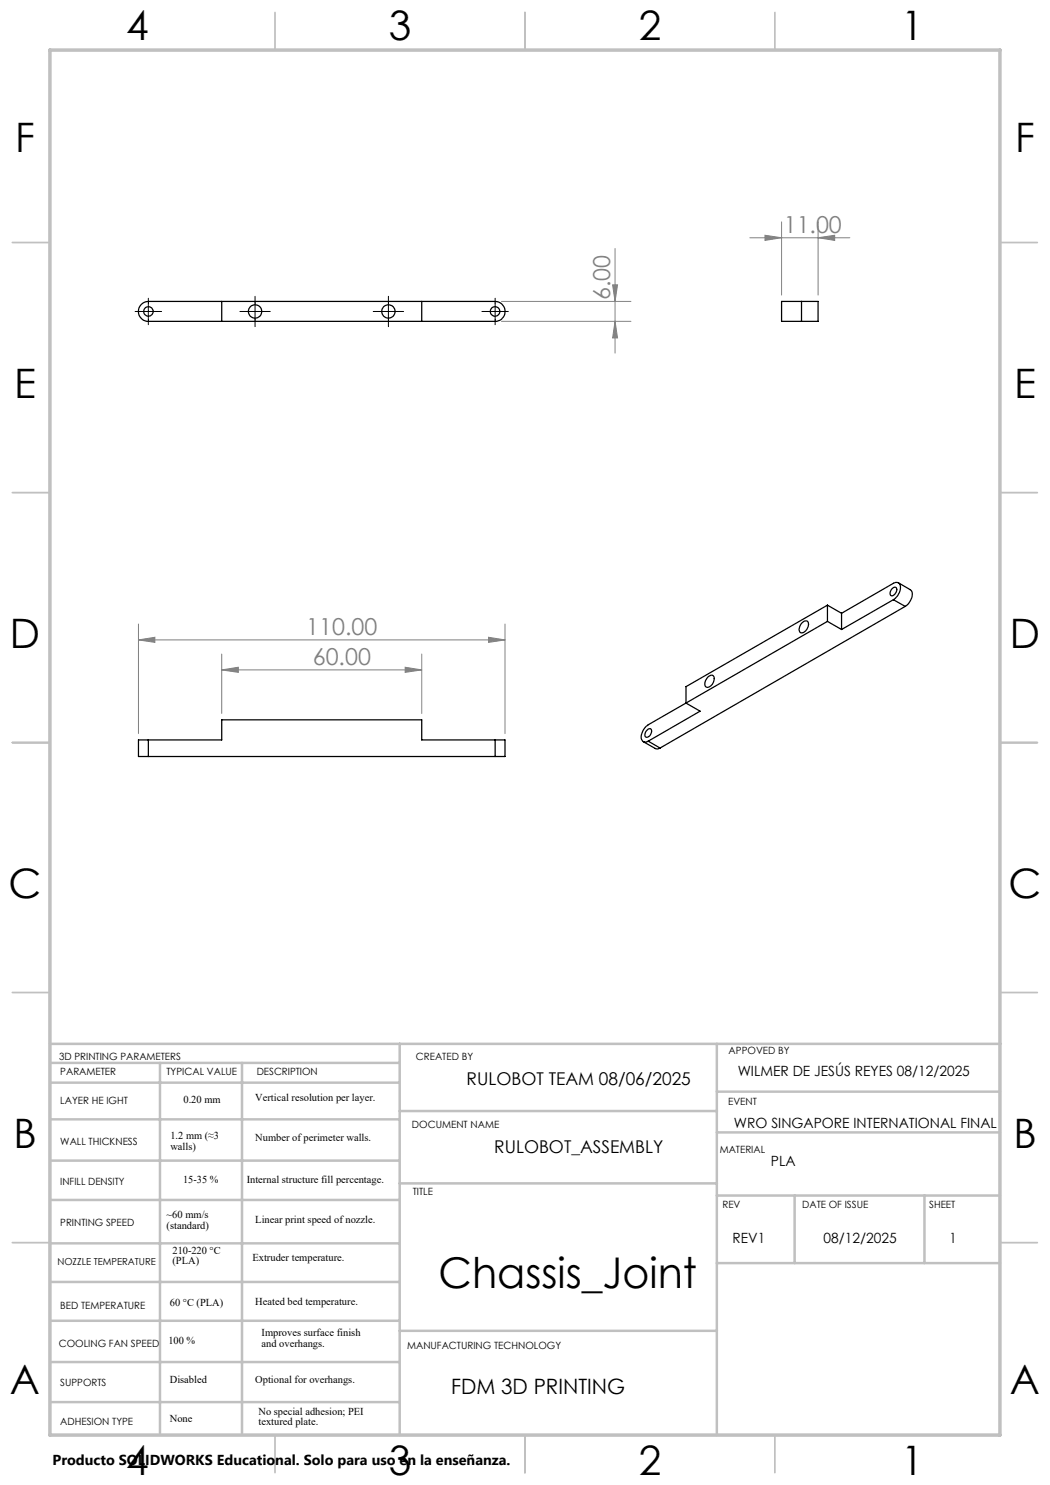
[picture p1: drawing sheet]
<svg xmlns="http://www.w3.org/2000/svg" width="210mm" height="297mm" viewBox="0 0 210 297" stroke-linecap="round" stroke-linejoin="round" font-family="sans-serif">
<g fill="none" stroke="#c0c0c0" stroke-width=".35">
<path d="M55 2.5v7.5M105 2.5v7.5M155 2.5v7.5M2.5 48.5h7.5M200 48.5h7.5M2.5 98.5h7.5M200 98.5h7.5M2.5 148.5h7.5M200 148.5h7.5M2.5 198.5h7.5M200 198.5h7.5M2.5 248.5h7.5"/>
<path d="M200 248.5h7.5M55 287v7.5M105 287v7.5M155 287v7.5"/>
</g>
<g fill="none" stroke="#c0c0c0" stroke-width=".5">
<path d="M10 208.8h190.2M10.1 212.6h69.6M10.1 216.5h69.6M32 212.6v74.4M48.4 212.6v74.4M79.9 208.8v78.2M143.4 208.8v78.2M143.4 218.3h56.6M10.1 223.9h69.6M10.1 232.1h69.6M10.1 240h69.6M79.9 236.7h63.5"/>
<path d="M79.9 222.2h63.5M143.4 226.5h56.6M143.4 239.1h56.6M158.9 239.1v13.5M184.9 239.1v13.5M10.1 256.4h69.6M10.1 248.7h69.6M143.4 252.6h56.6M10.1 272.4h69.6M10.1 264.2h69.6M79.9 266.2h63.5M10.1 280.4h69.6"/>
</g>
<path d="M10 10h190v277h-190z" fill="none" stroke="#c0c0c0" stroke-width=".7"/>
<g fill="none" stroke="#000" stroke-width=".25">
<path d="M28.2 60.9l.8-.5 .7-.1h69.3a1.99 1.99 0 0 1 2 2 1.99 1.99 0 0 1-2 2h-69.3a1.97 1.97 0 0 1-1.9-1.2 1.97 1.97 0 0 1 .4-2.2zM44.3 60.3v4M84.3 60.3v4M156.3 60.3h7.3v4h-7.3zM160.3 60.3v4M178.3 117.8a.54 .54 0 0 1 .5-.4 .54 .54 0 0 1 .6 .4 1.27 1.27 0 0 1-1.2 1.3 .94 .94 0 0 1 .1-1.3zM178.7 119.9a2.68 2.68 0 0 0 1.2-3.2l-.5-.2-.7 .2-10.4 6M178.7 119.9l-10.4 6M178.7 119.9l2.3 1.4M179.7 116.6l2.3 1.3a1.61 1.61 0 0 1 .1 2.3l-.4 .5-.7 .6M141.5 135.5a.7 .7 0 0 1 .7-.5 .7 .7 0 0 1 .6 .5 1.61 1.61 0 0 1-1.5 1.9 1.37 1.37 0 0 1 .2-1.9zM160.4 124.6a.73 .73 0 0 1 1.1-.4 .73 .73 0 0 1 .1 1.1 1.33 1.33 0 0 1-1.6 1.1 1.58 1.58 0 0 1 .4-1.8z"/>
<path d="M165.5 124.3l-28.3 16.3M165.5 124.3l2.8 1.6M165.5 121v3.3M165.5 121l2.8 1.7M165.5 121l-28.3 16.3v3.3M168.3 122.7v3.2M181 121.3l-49 28.3M29.7 148h-2v3.3h2M29.7 148h14.6v-4h40v4h14.7M29.7 148v3.3M29.7 151.3h69.3M99 148h2v3.3h-2"/>
<path d="M99 148v3.3M128.7 148.3l2.4 1.5h.5l.4-.2M129.3 146.1a.54 .54 0 0 1 .8-.3 .54 .54 0 0 1 .1 .8 .77 .77 0 0 1-.4 .7 .77 .77 0 0 1-.8-.1v-.5zM129.6 148.2l2.4 1.4M137.2 140.6l-7.6 4.4a2.87 2.87 0 0 0-1.2 3l.2 .3 .4 .1 .6-.2M137.2 140.6l2.8 1.6-10.4 6"/>
<circle cx="29.7" cy="62.3" r=".95"/>
<circle cx="51" cy="62.3" r="1.33"/>
<circle cx="77.7" cy="62.3" r="1.33"/>
<circle cx="99" cy="62.3" r=".96"/>
</g>
<g fill="none" stroke="#808080" stroke-width=".2">
<path d="M122.5 57h1l-.5 3.3zM123 49.7v20.9M150 47.6h20M153 47.1l3.3 .5-3.3 .5zM156.3 44.4v14.6M163.6 47.6l3.3-.5v1zM163.6 44.4v14.6M100.3 64.3h25.9M100.3 60.3h25.9M123 64.3l.5 3.3h-1zM27.7 128l3.3-.5v1zM27.7 124.8v21.9"/>
<path d="M27.7 128h73.3M44.3 134l3.4-.5v1zM44.3 130.8v11.9M44.3 134h40M81 133.5l3.3 .5-3.3 .5zM84.3 130.8v11.9M97.7 127.5l3.3 .5-3.3 .5zM101 124.8v21.9"/>
</g>
<path d="M29.7 59.7v5.2M51 59.3v6M77.7 59.3v6M99 59.7v5.2M27 62.3h5.3M48 62.3h6M74.6 62.3h6.1M96.4 62.3h5.3" fill="none" stroke="#000" stroke-width=".2"/>
<g fill="#808080">
<path d="M27.7 128l3.3-.5v1zM97.7 127.5l3.3 .5-3.3 .5zM153 47.1l3.3 .5-3.3 .5zM163.6 47.6l3.3-.5v1z"/>
<path d="M44.3 134l3.4-.5v1zM81 133.5l3.3 .5-3.3 .5z"/>
<path d="M123 64.3l.5 3.3h-1zM122.5 57h1l-.5 3.3z"/>
</g>
<text font-size="8.5" x="87.7" y="257.6">Chassis_Joint</text>
<g font-size="8.1">
<text x="25.2" y="8">4</text>
<text x="77.7" y="8">3</text>
<text x="127.7" y="8">2</text>
<text x="180.2" y="8">1</text>
<text x="3" y="30.4">F</text>
<text x="203" y="30.4">F</text>
<text x="2.8" y="79.6">E</text>
<text x="202.8" y="79.6">E</text>
<text x="2" y="129.6">D</text>
<text x="202" y="129.6">D</text>
<text x="1.7" y="179.6">C</text>
<text x="201.7" y="179.6">C</text>
<text x="2.7" y="229.6">B</text>
<text x="202.7" y="229.6">B</text>
<text x="2" y="278.9">A</text>
<text x="202" y="278.9">A</text>
<text x="25.2" y="295">4</text>
<text x="77.7" y="295">3</text>
<text x="127.7" y="295">2</text>
<text x="180.2" y="295">1</text>
</g>
<g font-size="4.7" fill="#808080">
<text x="156.7" y="46.5">11.00</text>
<text x="122" y="60" transform="rotate(-90 122 60)">6.00</text>
<text x="61.3" y="126.9">110.00</text>
<text x="62.6" y="132.9">60.00</text>
</g>
<text font-size="4.2" x="90.2" y="278.9">FDM 3D PRINTING</text>
<g font-size="3.5">
<text x="93.3" y="217">RULOBOT TEAM 08/06/2025</text>
<text x="98.8" y="230.6">RULOBOT_ASSEMBLY</text>
</g>
<text font-size="2.9" x="10.5" y="292.9">Producto SOLIDWORKS Educational. Solo para uso en la enseñanza.</text>
<g font-size="2.8">
<text x="147.5" y="215.1">WILMER DE JESÚS REYES 08/12/2025</text>
<text x="146.8" y="225.6">WRO SINGAPORE INTERNATIONAL FINAL</text>
<text x="154.2" y="233.1">PLA</text>
<text x="146.5" y="248.6">REV1</text>
<text x="164.7" y="248.6">08/12/2025</text>
<text x="189.9" y="248.6">1</text>
</g>
<g font-size="2.1">
<text x="36.7" y="220.6">0.20 mm</text>
<text x="51.1" y="220.2">Vertical resolution per layer.</text>
<text x="34.1" y="227.8">1.2 mm (≈3</text>
<text x="34.1" y="229.9">walls)</text>
<text x="51.1" y="228.3">Number of perimeter walls.</text>
<text x="36.6" y="236.6">15-35 %</text>
<text x="49.3" y="236.6">Internal structure fill percentage.</text>
<text x="33.3" y="243.7">~60 mm/s</text>
<text x="33.3" y="245.8">(standard)</text>
<text x="51.1" y="244.5">Linear print speed of nozzle.</text>
<text x="34.5" y="250.8">210-220 °C</text>
<text x="34.5" y="252.9">(PLA)</text>
<text x="50.5" y="252.3">Extruder temperature.</text>
<text x="34" y="261.1">60 °C (PLA)</text>
<text x="51.1" y="261.1">Heated bed temperature.</text>
<text x="33.7" y="268.7">100 %</text>
<text x="52.3" y="267.2">Improves surface finish</text>
<text x="52.3" y="269.3">and overhangs.</text>
<text x="34" y="276.6">Disabled</text>
<text x="51.1" y="276.6">Optional for overhangs.</text>
<text x="34" y="284.4">None</text>
<text x="51.7" y="282.9">No special adhesion; PEI</text>
<text x="51.7" y="285">textured plate.</text>
</g>
<g font-size="2">
<text x="11.8" y="212">3D PRINTING PARAMETERS</text>
<text x="12.1" y="215">PARAMETER</text>
<text x="33.3" y="215">TYPICAL VALUE</text>
<text x="51.3" y="215">DESCRIPTION</text>
<text x="83.2" y="212">CREATED BY</text>
<text x="145.7" y="210.7">APPOVED BY</text>
<text x="12.1" y="220.9">LAYER HE IGHT</text>
<text x="145.6" y="221">EVENT</text>
<text x="82.4" y="225.6">DOCUMENT NAME</text>
<text x="12.1" y="229">WALL THICKNESS</text>
<text x="143.9" y="230.5">MATERIAL</text>
<text x="12.1" y="236.9">INFILL DENSITY</text>
<text x="82.6" y="238.9">TITLE</text>
<text x="12.1" y="245.2">PRINTING SPEED</text>
<text x="144.5" y="241.7">REV</text>
<text x="160.4" y="241.7">DATE OF ISSUE</text>
<text x="185.8" y="241.7">SHEET</text>
<text x="12.1" y="261.8">BED TEMPERATURE</text>
<text x="11.8" y="269.4">COOLING FAN SPEED</text>
<text x="81.4" y="269.8">MANUFACTURING TECHNOLOGY</text>
<text x="12.1" y="277.3">SUPPORTS</text>
<text x="12.1" y="285">ADHESION TYPE</text>
</g>
<text font-size="1.9" x="11.5" y="252.9">NOZZLE TEMPERATURE</text>
</svg>
